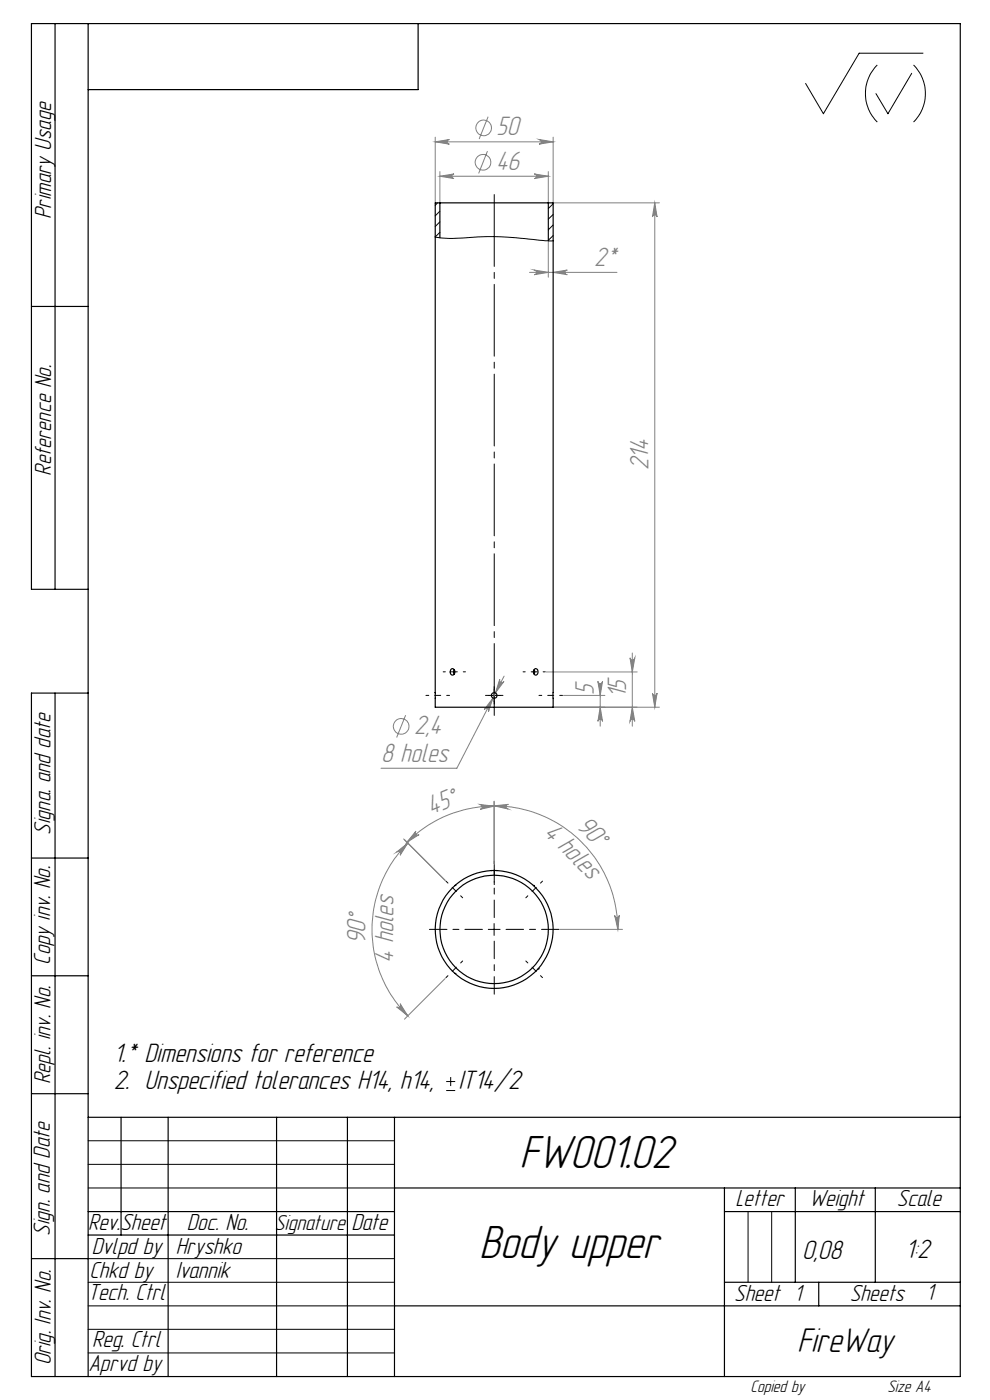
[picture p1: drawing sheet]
<svg xmlns="http://www.w3.org/2000/svg" width="210mm" height="297mm" viewBox="0 0 210 297" stroke-linecap="round" stroke-linejoin="round" font-family="sans-serif">
<g fill="none" stroke="#808080" stroke-width=".21">
<path d="M92.3 30.1l3-.5a.49 .49 0 0 0-.4 .5 .49 .49 0 0 0 .4 .5zM92.3 29.1v13.7M92.3 30.1h25M93.3 37.4l3-.5a.49 .49 0 0 0-.5 .5 .49 .49 0 0 0 .5 .5zM93.3 36.4v6.4M93.3 37.4h23M103.4 32.1l-1.9 4.7M103.5 24.8l-1.9 4.7M113.3 36.9l3 .5-3 .5a.49 .49 0 0 0 .5-.5 .49 .49 0 0 0-.5-.5zM114.3 29.6l3 .5-3 .5a.49 .49 0 0 0 .5-.5 .49 .49 0 0 0-.5-.5zM116.3 36.4v6.4M117.3 29.1v13.7"/>
<path d="M112.3 57.8h18.6M113.3 57.3l3 .5-3 .5a.49 .49 0 0 0 .5-.5 .49 .49 0 0 0-.5-.5zM116.3 51.3v7.5M117.3 57.8l3-.5a.49 .49 0 0 0-.5 .5 .49 .49 0 0 0 .5 .5zM117.5 43h22.4M138.9 43v107M138.9 43l.5 3a.49 .49 0 0 0-.5-.4 .49 .49 0 0 0-.5 .4zM133.6 139.6a.51 .51 0 0 0 .5 .4 .51 .51 0 0 0 .6-.4l-.6 3zM134.1 138.5v15.6M86 151.7l-1.9 4.8M104.6 148.1l-1 2.9a.5 .5 0 0 0-.2-.7 .5 .5 0 0 0-.7 .2zM106 144.1a.5 .5 0 0 0 .2 .6 .5 .5 0 0 0 .7-.1l-1.8 2.4z"/>
<path d="M106.9 143.4l-10 19.6h-16.1M115.9 142.6h19.2M117.5 150h22.4M119.5 147.5h8.8M126.8 144.5a.49 .49 0 0 0 .5 .5 .49 .49 0 0 0 .5-.5l-.5 3zM127.3 145.2v8.9M127.3 150l.5 3a.49 .49 0 0 0-.5-.4 .49 .49 0 0 0-.5 .4zM134.1 150l.6 3a.51 .51 0 0 0-.6-.4 .51 .51 0 0 0-.5 .4zM138.4 147a.49 .49 0 0 0 .5 .5 .49 .49 0 0 0 .5-.5l-.5 3zM85.6 178l8.8 8.8M86.5 178.9a25.9 25.9 0 0 0 0 36.6M88.2 176.3a.5 .5 0 0 0 0 .7 .5 .5 0 0 0 .7 .1l-2.6 1.6z"/>
<path d="M101.8 170.7l3 .3-3 .7a.51 .51 0 0 0 .5-.5 .51 .51 0 0 0-.5-.5zM104.8 171l3-.4a.5 .5 0 0 0-.5 .5 .5 .5 0 0 0 .5 .5zM104.8 171a26.3 26.3 0 0 1 26.3 26.2M104.8 171a25.9 25.9 0 0 0-18.5 7.7M104.8 170v13.2M84.1 180.8l2.4-1.9-1.6 2.5a.5 .5 0 0 0-.1-.7 .5 .5 0 0 0-.7 .1zM118.8 197.2h13.2M130.4 194.2a.49 .49 0 0 0 .5 .5 .49 .49 0 0 0 .5-.5l-.3 3zM84.1 213.6a.5 .5 0 0 0 .7 0 .5 .5 0 0 0 .1-.7l1.6 2.6zM94.4 207.6l-8.6 8.6"/>
<circle cx="102.4" cy="34.4" r="1.66"/>
<circle cx="102.6" cy="27.1" r="1.66"/>
<circle cx="85.1" cy="154.1" r="1.66"/>
</g>
<g fill="none" stroke="#000" stroke-width=".21">
<path d="M186.1 13.8a8.6 8.6 0 0 0 0 12.1M193.4 15.6l-5.1 8.5-2.5-4.2M193.8 13.8a8.6 8.6 0 0 1 0 12.1M195.8 11.3h-13.6l-7.5 12.8-3.8-6.4M103.6 147.5h2.5M104.8 146.3v2.5M103.6 197.2h2.5M104.8 195.9v2.5M94.7 231.3h1.9M94.7 229.4h1.9M95.6 228.5v1.9M18.7 242h65"/>
<path d="M18.7 247h65M18.7 252h65M158.7 257v15M163.7 257v15M18.7 267h65M18.7 272h65M18.7 277h65M18.7 282h65M18.7 287h65"/>
</g>
<path d="M104.8 41v111" fill="none" stroke="#000" stroke-width=".21" stroke-dasharray="15.2 1.3 1.3 1.3" stroke-dashoffset="-.3"/>
<path d="M90.4 147.5h5M114.3 147.5h5M98.1 190.5l-3.5-3.6M104.8 182.7v5M115.1 186.9l-3.6 3.6M94.6 207.4l3.5-3.5M115.1 207.4l-3.6-3.5" fill="none" stroke="#000" stroke-width=".21" stroke-dasharray="15.2 1.3 1.3 1.3" stroke-dashoffset="14.6"/>
<path d="M94 142.5h4.7M115.7 142.5h-4.7" fill="none" stroke="#000" stroke-width=".21" stroke-dasharray="15.2 1.3 1.3 1.3" stroke-dashoffset="14.8"/>
<path d="M103.6 147.5h-.6M104.8 146.3v-.6M104.8 148.8v.6M106.1 147.5h.6" fill="none" stroke="#000" stroke-width=".21" stroke-dasharray="15.2 1.3 1.3 1.3"/>
<path d="M102.3 197.2h-11.2M104.8 194.7v-11.3M104.8 199.7v11.2M107.3 197.2h11.3" fill="none" stroke="#000" stroke-width=".21" stroke-dasharray="15.2 1.3 1.3 1.3" stroke-dashoffset="11.5"/>
<g fill="none" stroke="#000" stroke-width=".25">
<path d="M11.7 5v120M18.7 5v287M88.7 5v14h-70M6.7 65h12M18.7 125h-12v-120h197v287h-197v-145h12M11.7 147v145M6.7 182h12M6.7 207h12M6.7 232h12M18.7 237h185M25.7 237v25M35.7 237v55"/>
<path d="M58.7 237v55M73.7 237v55M83.7 237v55M18.7 257h65M83.7 252h120M153.7 257h50M153.7 252v40M168.7 252v20M185.7 252v20M6.7 267h12M18.7 262h65M83.7 277h120"/>
<path d="M153.7 272h50M173.7 272v5"/>
</g>
<g fill="#808080">
<path d="M130.4 194.2a.49 .49 0 0 0 .5 .5 .49 .49 0 0 0 .5-.5l-.3 3zM104.8 171l3-.4a.5 .5 0 0 0-.5 .5 .5 .5 0 0 0 .5 .5z"/>
<path d="M92.3 30.1l3-.5a.49 .49 0 0 0-.4 .5 .49 .49 0 0 0 .4 .5zM114.3 29.6l3 .5-3 .5a.49 .49 0 0 0 .5-.5 .49 .49 0 0 0-.5-.5zM113.3 57.3l3 .5-3 .5a.49 .49 0 0 0 .5-.5 .49 .49 0 0 0-.5-.5zM117.3 57.8l3-.5a.49 .49 0 0 0-.5 .5 .49 .49 0 0 0 .5 .5zM106 144.1l-.9 2.9 1.8-2.4a.5 .5 0 0 1-.7 .1 .5 .5 0 0 1-.2-.6zM104.6 148.1l-1.9 2.4a.5 .5 0 0 1 .7-.2 .5 .5 0 0 1 .2 .7z"/>
<path d="M101.8 170.7l3 .3-3 .7a.51 .51 0 0 0 .5-.5 .51 .51 0 0 0-.5-.5zM88.2 176.3a.5 .5 0 0 0 0 .7 .5 .5 0 0 0 .7 .1l-2.6 1.6z"/>
<path d="M134.1 150l.6 3a.51 .51 0 0 0-.6-.4 .51 .51 0 0 0-.5 .4zM133.6 139.6a.51 .51 0 0 0 .5 .4 .51 .51 0 0 0 .6-.4l-.6 3z"/>
<path d="M138.9 43l.5 3a.49 .49 0 0 0-.5-.4 .49 .49 0 0 0-.5 .4zM138.4 147a.49 .49 0 0 0 .5 .5 .49 .49 0 0 0 .5-.5l-.5 3zM126.8 144.5a.49 .49 0 0 0 .5 .5 .49 .49 0 0 0 .5-.5l-.5 3zM127.3 150l.5 3a.49 .49 0 0 0-.5-.4 .49 .49 0 0 0-.5 .4zM84.1 180.8l2.4-1.9-1.6 2.5a.5 .5 0 0 0-.1-.7 .5 .5 0 0 0-.7 .1zM84.1 213.6a.5 .5 0 0 0 .7 0 .5 .5 0 0 0 .1-.7l1.6 2.6z"/>
<path d="M93.3 37.4l3-.5a.49 .49 0 0 0-.5 .5 .49 .49 0 0 0 .5 .5zM113.3 36.9l3 .5-3 .5a.49 .49 0 0 0 .5-.5 .49 .49 0 0 0-.5-.5z"/>
</g>
<path d="M92.8 43l-.5 .6M93.3 49.3l-1 1 .5 .1a46.3 46.3 0 0 0 9.5-.2 158.4 158.4 0 0 1 14.6 .9h.4M93.3 44.8l-1 1M93.3 47.1l-1 .9M117.3 43.2l-1 1M117.3 45.5l-1 1M117.3 47.7l-1 1.1M117.3 50l-1 1" fill="none" stroke="#000" stroke-width=".21"/>
<g fill="none" stroke="#000" stroke-width=".25">
<path d="M93.3 43h-1v107h25v-107h-1M93.3 43h23M93.3 43v7.4M116.3 43v8.1M95.7 142a.63 .63 0 0 1 .8 .5 .63 .63 0 0 1-.7 .7l-.3-.5zM96.3 142.1l-.1 .5 .1 .4M113.3 142.1v.9M113.4 142a.65 .65 0 0 1 .8 .4 .65 .65 0 0 1-.5 .8 .76 .76 0 0 1-.3-1.2zM96.5 187.9h.1M104.2 184.7h.1M105.4 184.7h.1M113.1 187.9h.1"/>
<path d="M96.5 206.5h.1M114.2 205.5h.1"/>
<circle cx="104.8" cy="147.5" r=".61"/>
<circle cx="104.8" cy="197.2" r="12.5"/>
<circle cx="104.8" cy="197.2" r="11.5"/>
</g>
<g font-size="10.2">
<text x="110.2" y="247.8">FW001.02</text>
<text x="101.6" y="266.9">Body upper</text>
</g>
<text font-size="7.5" x="169.1" y="286.7">FireWay</text>
<g font-size="5.8" fill="#808080">
<text x="105.3" y="28.7">50</text>
<text x="105.2" y="36">46</text>
<text x="126" y="56.4">2*</text>
<text x="137.5" y="99.8" transform="rotate(-90 137.5 99.8)">214</text>
<text x="126" y="147.4" transform="rotate(-90 126 147.4)">5</text>
<text x="132.8" y="148.2" transform="rotate(-90 132.8 148.2)">15</text>
<text x="87.9" y="155.7">2,4</text>
<text x="80.8" y="161.6">8 holes</text>
<text x="91.5" y="172.9" transform="rotate(-22 91.5 172.9)">45°</text>
<text x="115.2" y="176.8" transform="rotate(45 115.2 176.8)">4 holes</text>
<text x="122.1" y="175.4" transform="rotate(45 122.1 175.4)">90°</text>
<text x="77.5" y="200.3" transform="rotate(-90 77.5 200.3)">90°</text>
<text x="83.5" y="204.2" transform="rotate(-90 83.5 204.2)">4 holes</text>
</g>
<g font-size="5.8">
<text x="24.2" y="225.4">1.* Dimensions for reference</text>
<text x="24.2" y="231">2. Unspecified tolerances H14, h14,</text>
<text x="97.2" y="231">IT14/2</text>
<text x="170.1" y="267">0,08</text>
<text x="192.1" y="267">1:2</text>
</g>
<g font-size="5.1">
<text x="10.9" y="46.5" transform="rotate(-90 10.9 46.5)">Primary Usage</text>
<text x="10.9" y="100.9" transform="rotate(-90 10.9 100.9)">Reference No.</text>
<text x="10.7" y="177.1" transform="rotate(-90 10.7 177.1)">Signa. and date</text>
<text x="10.7" y="204.6" transform="rotate(-90 10.7 204.6)">Copy inv. No.</text>
<text x="10.7" y="230.1" transform="rotate(-90 10.7 230.1)">Repl. inv. No.</text>
<text x="156.1" y="255.9">Letter</text>
<text x="171.6" y="255.9">Weight</text>
<text x="190.3" y="255.9">Scale</text>
<text x="10.5" y="262.2" transform="rotate(-90 10.5 262.2)">Sign. and Date</text>
<text x="18.7" y="261">Rev.Sheet</text>
<text x="39.6" y="261">Doc. No.</text>
<text x="74.5" y="261">Date</text>
<text x="19.5" y="266.1">Dvlpd by</text>
<text x="37.3" y="266.1">Hryshko</text>
<text x="18.7" y="275.8">Tech. Ctrl</text>
<text x="19" y="271">Chkd by</text>
<text x="37.3" y="271">Ivannik</text>
<text x="196.5" y="275.7">1</text>
<text x="155.8" y="276">Sheet 1</text>
<text x="180.2" y="276.1">Sheets</text>
<text x="19.5" y="285.7">Reg. Ctrl</text>
<text x="10.8" y="289.7" transform="rotate(-90 10.8 289.7)">Orig. Inv. No.</text>
<text x="18.8" y="290.8">Aprvd by</text>
</g>
<text font-size="4.7" x="58.3" y="261">Signature</text>
<g font-size="3.7">
<text x="159.2" y="295.3">Copied by</text>
<text x="188.2" y="295.4">Size À4</text>
</g>
</svg>
